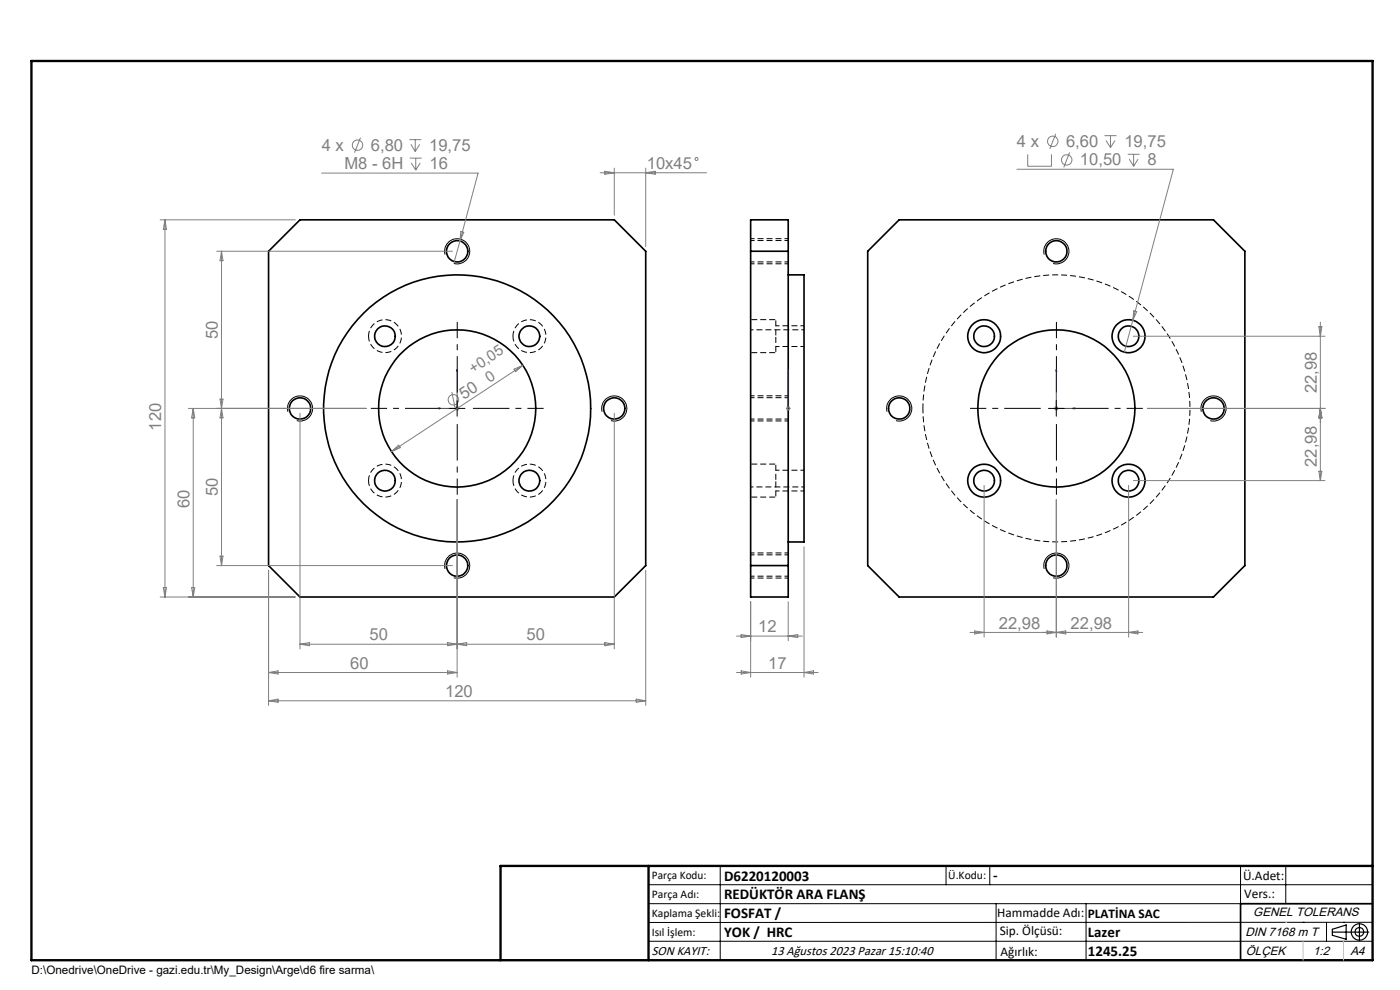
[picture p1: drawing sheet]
<svg xmlns="http://www.w3.org/2000/svg" width="297mm" height="210mm" viewBox="0 0 297 210" stroke-linecap="round" stroke-linejoin="round" font-family="sans-serif">
<path d="M78.2 71.3a3.5 3.5 0 0 1 5-3.1 3.5 3.5 0 0 1 .6 5.9 3.5 3.5 0 0 1-5.6-2.2v-.6M108.8 71.3a3.5 3.5 0 0 1 5.1-3.1 3.5 3.5 0 0 1 .5 5.9 3.5 3.5 0 0 1-5.5-2.2l-.1-.6M78.2 101.9a3.5 3.5 0 0 1 5-3.1 3.5 3.5 0 0 1 .6 5.9 3.5 3.5 0 0 1-5.6-2.1v-.7M108.8 101.9a3.5 3.5 0 0 1 5.1-3.1 3.5 3.5 0 0 1 .5 5.9 3.5 3.5 0 0 1-5.5-2.1l-.1-.7" fill="none" stroke="#000" stroke-width=".21" stroke-dasharray="1.3 .6" stroke-dashoffset=".1" stroke-linecap="butt"/>
<g fill="none" stroke="#000" stroke-width=".35">
<path d="M63.6 46.6h66.7l6.7 6.7v66.7l-6.7 6.6h-66.7l-6.6-6.6v-66.7zM159.2 46.6h8v80h-8zM159.2 53.3h8M167.2 58.3h3.4v56.7h-3.4M190.7 46.6h66.7l6.7 6.7v66.7l-6.7 6.6h-66.7l-6.6-6.6v-66.7zM159.2 120h8M291.2 191.7h-28v12"/>
<circle cx="97" cy="53.3" r="2.26"/>
<circle cx="224.1" cy="53.3" r="2.26"/>
<circle cx="81.7" cy="71.3" r="2.19"/>
<circle cx="112.3" cy="71.3" r="2.21"/>
<circle cx="208.8" cy="71.3" r="2.19"/>
<circle cx="208.8" cy="71.3" r="3.5"/>
<circle cx="239.4" cy="71.3" r="2.21"/>
<circle cx="239.4" cy="71.3" r="3.5"/>
<circle cx="63.6" cy="86.7" r="2.26"/>
<circle cx="97" cy="86.7" r="28.3"/>
<circle cx="97" cy="86.6" r="16.7"/>
<circle cx="130.3" cy="86.7" r="2.26"/>
<circle cx="190.8" cy="86.7" r="2.27"/>
<circle cx="224.1" cy="86.6" r="16.7"/>
<circle cx="257.4" cy="86.7" r="2.26"/>
<circle cx="81.7" cy="102" r="2.2"/>
<circle cx="97" cy="120" r="2.27"/>
<circle cx="112.3" cy="102" r="2.22"/>
<circle cx="208.8" cy="102" r="2.2"/>
<circle cx="208.8" cy="102" r="3.5"/>
<circle cx="224.1" cy="120" r="2.27"/>
<circle cx="239.4" cy="102" r="2.22"/>
<circle cx="239.4" cy="102" r="3.5"/>
</g>
<path d="M164.6 71.3v-3.5M164.6 74.8v-3.5M164.6 101.9v-3.5M164.6 105.4v-3.5" fill="none" stroke="#000" stroke-width=".21" stroke-dasharray="1.3 .6" stroke-dashoffset="-.2" stroke-linecap="butt"/>
<path d="M159.2 55.6h8M159.2 56h8M167.2 51h-8M167.2 50.6h-8M159.2 88.9h8M159.2 89.3h8M167.2 84.4h-8M167.2 84h-8M167.2 117.7h-8M167.2 117.3h-8M159.2 122.2h8M159.2 122.6h8" fill="none" stroke="#000" stroke-width=".21" stroke-dasharray="1.3 .6" stroke-dashoffset=".4" stroke-linecap="butt"/>
<path d="M159.2 74.8h5.4M164.6 67.8h-5.4M164.6 98.4h-5.4M159.2 105.4h5.4" fill="none" stroke="#000" stroke-width=".21" stroke-dasharray="1.3 .6" stroke-dashoffset="-.1" stroke-linecap="butt"/>
<path d="M164.6 73.5h6M170.6 69.1h-6M170.6 99.7h-6M164.6 104.1h6" fill="none" stroke="#000" stroke-width=".21" stroke-dasharray="1.3 .6" stroke-dashoffset=".5" stroke-linecap="butt"/>
<path d="M170.6 70h-11.4M159.2 103.3h11.4" fill="none" stroke="#000" stroke-width=".21" stroke-dasharray="1.3 .6" stroke-dashoffset=".7" stroke-linecap="butt"/>
<path d="M195.8 86.6a28.3 28.3 0 0 1 42-24.8 28.3 28.3 0 0 1 1.5 48.7 28.3 28.3 0 0 1-43.5-22.1v-1.8" fill="none" stroke="#000" stroke-width=".21" stroke-dasharray="1.3 .6" stroke-dashoffset=".2" stroke-linecap="butt"/>
<g fill="none" stroke="#808080" stroke-width=".21">
<path d="M68.2 36.7h33.2l-3.8 14.4M76.5 29.2l-1.3 3.2M86.9 29.6h2.5M86.9 33.5h2.6M87.2 30.6l.9 1.5M87.2 34.6l1 1.5M88.1 29.6v2.5M88.2 33.5v2.6M89 30.6l-.9 1.5M89.1 34.6l-.9 1.5M127.3 36.6h22.6M128.3 36.3l2 .3-2 .4z"/>
<path d="M130.3 35.7v9.9M137 35.7v16.6M137 36.6l2-.3v.7zM215.7 35.9h33.2l-8.6 32M218 32.7v2.6h5.1v-2.6M224 28.4l-1.3 3.2M226.9 32.3l-1.2 3.2M234.3 28.8h2.6M234.6 29.8l1 1.5M235.6 28.8v2.5M236.5 29.8l-.9 1.5M239.3 32.7h2.5"/>
<path d="M239.6 33.8l.9 1.5M240.5 32.7v2.6M241.4 33.8l-.9 1.5M34 46.6h28.7M35 46.6v80M35 46.6l.3 2h-.7zM46 53.3h50M47 53.3v66.7M47 53.3l.3 2h-.6zM97.6 51.1l-1.2 4.4M97.8 49.1l.6 .2-.8 1.8zM109 78.3l1.9-.8-1.5 1.3z"/>
<path d="M110.9 77.5l-27.9 18.3M240.3 67.9l-1.8 6.8M240.4 71.3h40.7M240.5 65.9l.7 .2-.9 1.8zM279.8 69.3h.6l-.3 2zM280.1 68.3v33.6M40 86.6h37.6M41 86.6l.3 2h-.7zM41 86.6v40M46.7 84.7h.6l-.3 1.9zM47 86.6l.3 2h-.6zM63.6 87.7v49.9"/>
<path d="M83 95.8l1.6-1.4 .3 .6zM95.8 83.1l.7 3.4M96.5 86.6h1M96.6 86.3l.7 .7M97 86.1v1M97.3 86.3l-.7 .7M130.3 87.7v49.9M166.7 86.6h1M166.9 86.3l.7 .7M167.2 86.1v1M167.6 86.3l-.7 .7M223.6 86.6h1"/>
<path d="M223.7 86.3l.7 .7M224.1 86.1v1M224.4 86.3l-.7 .7M243.4 86.6h37.7M279.8 100h.6l-.3 1.9zM280.1 86.6l.3 2h-.6zM46 120h50M46.7 118h.6l-.3 2zM97 106v37.6M170.6 116v27.6M208.8 103v32.1M224.1 106v29.1"/>
<path d="M239.4 103v32.1M240.4 101.9h40.7M34 126.6h28.7M34.6 124.6h.7l-.3 2zM40.6 124.6h.7l-.3 2zM57 121v28.6M63.6 136.7h66.7M63.6 136.7l2.1-.4v.7zM95 136.3l2 .4-2 .3zM97 136.7l2-.4v.7zM128.3 136.3l2 .4-2 .3zM137 121v28.6"/>
<path d="M156.2 134.9h14M157.2 134.6l2 .3-2 .3zM159.2 127.6v16M167.2 127.6v8.3M167.2 134.9l2-.3v.6zM206.8 133.8l2 .4-2 .3zM222.1 133.8v.7l4-.7v.7zM239.4 134.2l2-.4v.7zM242.4 134.2h-36.6M57 142.7h40M57 142.7l2-.4v.7zM57 148.7h80"/>
<path d="M57 148.7l2-.4v.7zM95 142.3l2 .4-2 .3zM135 148.3l2 .4-2 .3zM156.2 142.7h17.4M157.2 142.3l2 .4-2 .3zM170.6 142.7l2-.4v.7z"/>
<circle cx="75.8" cy="30.8" r="1.1"/>
<circle cx="147.7" cy="33.7" r=".32"/>
<circle cx="223.3" cy="30" r="1.11"/>
<circle cx="226.3" cy="33.9" r="1.1"/>
<circle cx="96.2" cy="84.8" r="1.12"/>
</g>
<g fill="none" stroke="#000" stroke-width=".21">
<path d="M94.4 54a2.67 2.67 0 0 1 2.3-3.4 2.67 2.67 0 0 1 2.9 2.9 2.67 2.67 0 0 1-3.3 2.4M221.5 54a2.67 2.67 0 0 1 2.3-3.4 2.67 2.67 0 0 1 2.9 2.9 2.67 2.67 0 0 1-3.3 2.4M61.1 87.3a2.67 2.67 0 0 1 2.3-3.3 2.67 2.67 0 0 1 2.9 2.8 2.67 2.67 0 0 1-3.3 2.4M95.3 86.6h3.3M97 85v3.3M127.7 87.3a2.66 2.66 0 0 1 2.4-3.3 2.66 2.66 0 0 1 2.9 2.9 2.66 2.66 0 0 1-3.4 2.3M188.2 87.3a2.67 2.67 0 0 1 2.3-3.3 2.67 2.67 0 0 1 2.9 2.8 2.67 2.67 0 0 1-3.3 2.4M222.4 86.6h3.4M224.1 85v3.3M254.8 87.3a2.67 2.67 0 0 1 2.4-3.3 2.67 2.67 0 0 1 2.9 2.8 2.67 2.67 0 0 1-3.3 2.4M94.4 120.7a2.67 2.67 0 0 1 2.3-3.4 2.67 2.67 0 0 1 2.9 2.9 2.67 2.67 0 0 1-3.3 2.3M221.5 120.7a2.67 2.67 0 0 1 2.3-3.4 2.67 2.67 0 0 1 2.9 2.9 2.67 2.67 0 0 1-3.3 2.3"/>
<path d="M137.6 187.7h153.6M137.6 191.7h153.6M137.6 199.7h153.6M152.8 183.7v20M200.7 183.7v4M210 183.7v4M211.3 191.7v12M230.4 191.7v12M263.2 183.7v20M272.8 183.7v8M276.4 195.6h.1M281.4 195.6v4.1"/>
<path d="M285 195.6h.1M291.2 195.6l-153.6 .1"/>
</g>
<g fill="none" stroke="#000" stroke-width=".25">
<path d="M282.6 197.7h7.8M282.6 197.1l3-.9v3l-3-.8zM288.4 195.8v3.8M106.2 203.7h185"/>
<circle cx="288.4" cy="197.7" r="1.74"/>
<circle cx="288.4" cy="197.7" r=".93"/>
</g>
<path d="M97 78.3v8.3h-4.2M97 78.3l.1 .4h-.2zM167.2 78.3v.4v-.4M167.2 78.3v8.3M224.1 78.3l.1 .4h-.2zM224.1 78.3v8.3h4.1M92.8 86.6l.4-.1v.2zM167.2 86.5v.2zM167.2 86.6h.1M227.8 86.5l.4 .1-.4 .1z" fill="none" stroke="#00f" stroke-width=".21"/>
<path d="M93.7 86.6h-15M97 83.3v-15M97 90v15M100.3 86.6h15M220.8 86.6h-15M224.1 83.3v-15M224.1 90v15M227.4 86.6h15" fill="none" stroke="#000" stroke-width=".21" stroke-dasharray="15.2 1.3 1.3 1.3" stroke-dashoffset="7.5" stroke-linecap="butt"/>
<path d="M6.7 12.9h284.5v190.8h-284.5zM137.6 183.7v20M291.2 183.7h-185v20" fill="none" stroke="#000" stroke-width=".5"/>
<path d="M276.4 199.7v4M285 199.7v4" fill="none" stroke="#c0c0c0" stroke-width=".21"/>
<path d="M272.8 195.6h.1" fill="none" stroke="#c0c0c0" stroke-width=".25"/>
<g fill="#00f">
<path d="M92.8 86.6l.4 .1v-.2zM97 78.3l-.1 .4h.2z"/>
<path d="M227.8 86.5l.4 .1-.4 .1zM224.1 78.3l.1 .4h-.2z"/>
<path d="M167.2 86.5v.2zM167.2 78.3v.4z"/>
</g>
<g font-size="3.5" fill="#808080">
<text x="68.3" y="32">4 x</text>
<text x="73.1" y="35.9">M8 - 6H</text>
<text x="78.7" y="32">6,80</text>
<text x="91" y="32">19,75</text>
<text x="91.1" y="35.9">16</text>
<text x="137.2" y="35.8">10x45</text>
<text x="215.7" y="31.1">4 x</text>
<text x="226.2" y="31.1">6,60</text>
<text x="229.1" y="35.1">10,50</text>
<text x="238.5" y="31.1">19,75</text>
<text x="243.4" y="35.1">8</text>
<text x="46.2" y="71.9" transform="rotate(-90 46.2 71.9)">50</text>
<text x="279.3" y="83.4" transform="rotate(-90 279.3 83.4)">22,98</text>
<text x="98.4" y="84.8" transform="rotate(-33 98.4 84.8)">50</text>
<text x="34.2" y="91.3" transform="rotate(-90 34.2 91.3)">120</text>
<text x="279.3" y="99" transform="rotate(-90 279.3 99)">22,98</text>
<text x="40.2" y="107.8" transform="rotate(-90 40.2 107.8)">60</text>
<text x="46.2" y="105.3" transform="rotate(-90 46.2 105.3)">50</text>
<text x="78.4" y="135.8">50</text>
<text x="111.7" y="135.8">50</text>
<text x="160.9" y="134.1">12</text>
<text x="211.9" y="133.3">22,98</text>
<text x="227.1" y="133.3">22,98</text>
<text x="74.3" y="141.8">60</text>
<text x="163" y="141.8">17</text>
<text x="94.4" y="147.8">120</text>
</g>
<g font-size="3.2" fill="#808080">
<text x="100.4" y="79.2" transform="rotate(-33 100.4 79.2)">+0,05</text>
<text x="103.9" y="81.2" transform="rotate(-33 103.9 81.2)">0</text>
</g>
<g font-size="3.2">
<text x="153.6" y="186.8">D6220120003</text>
<text x="153.6" y="190.8">REDÜKTÖR ARA FLANŞ</text>
<text x="210.7" y="186.6">-</text>
<text x="153.6" y="194.8">FOSFAT /</text>
<text x="153.6" y="198.8">YOK / HRC</text>
<text x="230.8" y="198.7">Lazer</text>
<text x="230.8" y="202.8">1245.25</text>
</g>
<g font-size="2.8">
<text x="263.7" y="186.7">Ü.Adet:</text>
<text x="263.9" y="190.5">Vers.:</text>
<text x="211.5" y="194.5">Hammadde Adı:</text>
<text x="230.8" y="194.7">PLATİNA SAC</text>
<text x="138.3" y="202.6">SON KAYIT:</text>
<text x="163.6" y="202.6">13 Ağustos 2023 Pazar 15:10:40</text>
<text x="212.1" y="198.4">Sip. Ölçüsü:</text>
<text x="212.2" y="202.7">Ağırlık:</text>
</g>
<g font-size="2.6">
<text x="265.9" y="194.4">GENEL TOLERANS</text>
<text x="264.2" y="198.5">DIN 7168 m T</text>
<text x="264.3" y="202.6">ÖLÇEK</text>
<text x="278.5" y="202.6">1:2</text>
<text x="286.5" y="202.6">A4</text>
</g>
<g font-size="2.5">
<text x="138.3" y="186.4">Parça Kodu:</text>
<text x="138.3" y="190.5">Parça Adı:</text>
<text x="201.2" y="186.5">Ü.Kodu:</text>
<text x="138.3" y="194.5">Kaplama Şekli:</text>
<text x="138.3" y="198.6">Isıl İşlem:</text>
<text x="6.7" y="206.7">D:\Onedrive\OneDrive - gazi.edu.tr\My_Design\Arge\d6 fire sarma\</text>
</g>
</svg>
